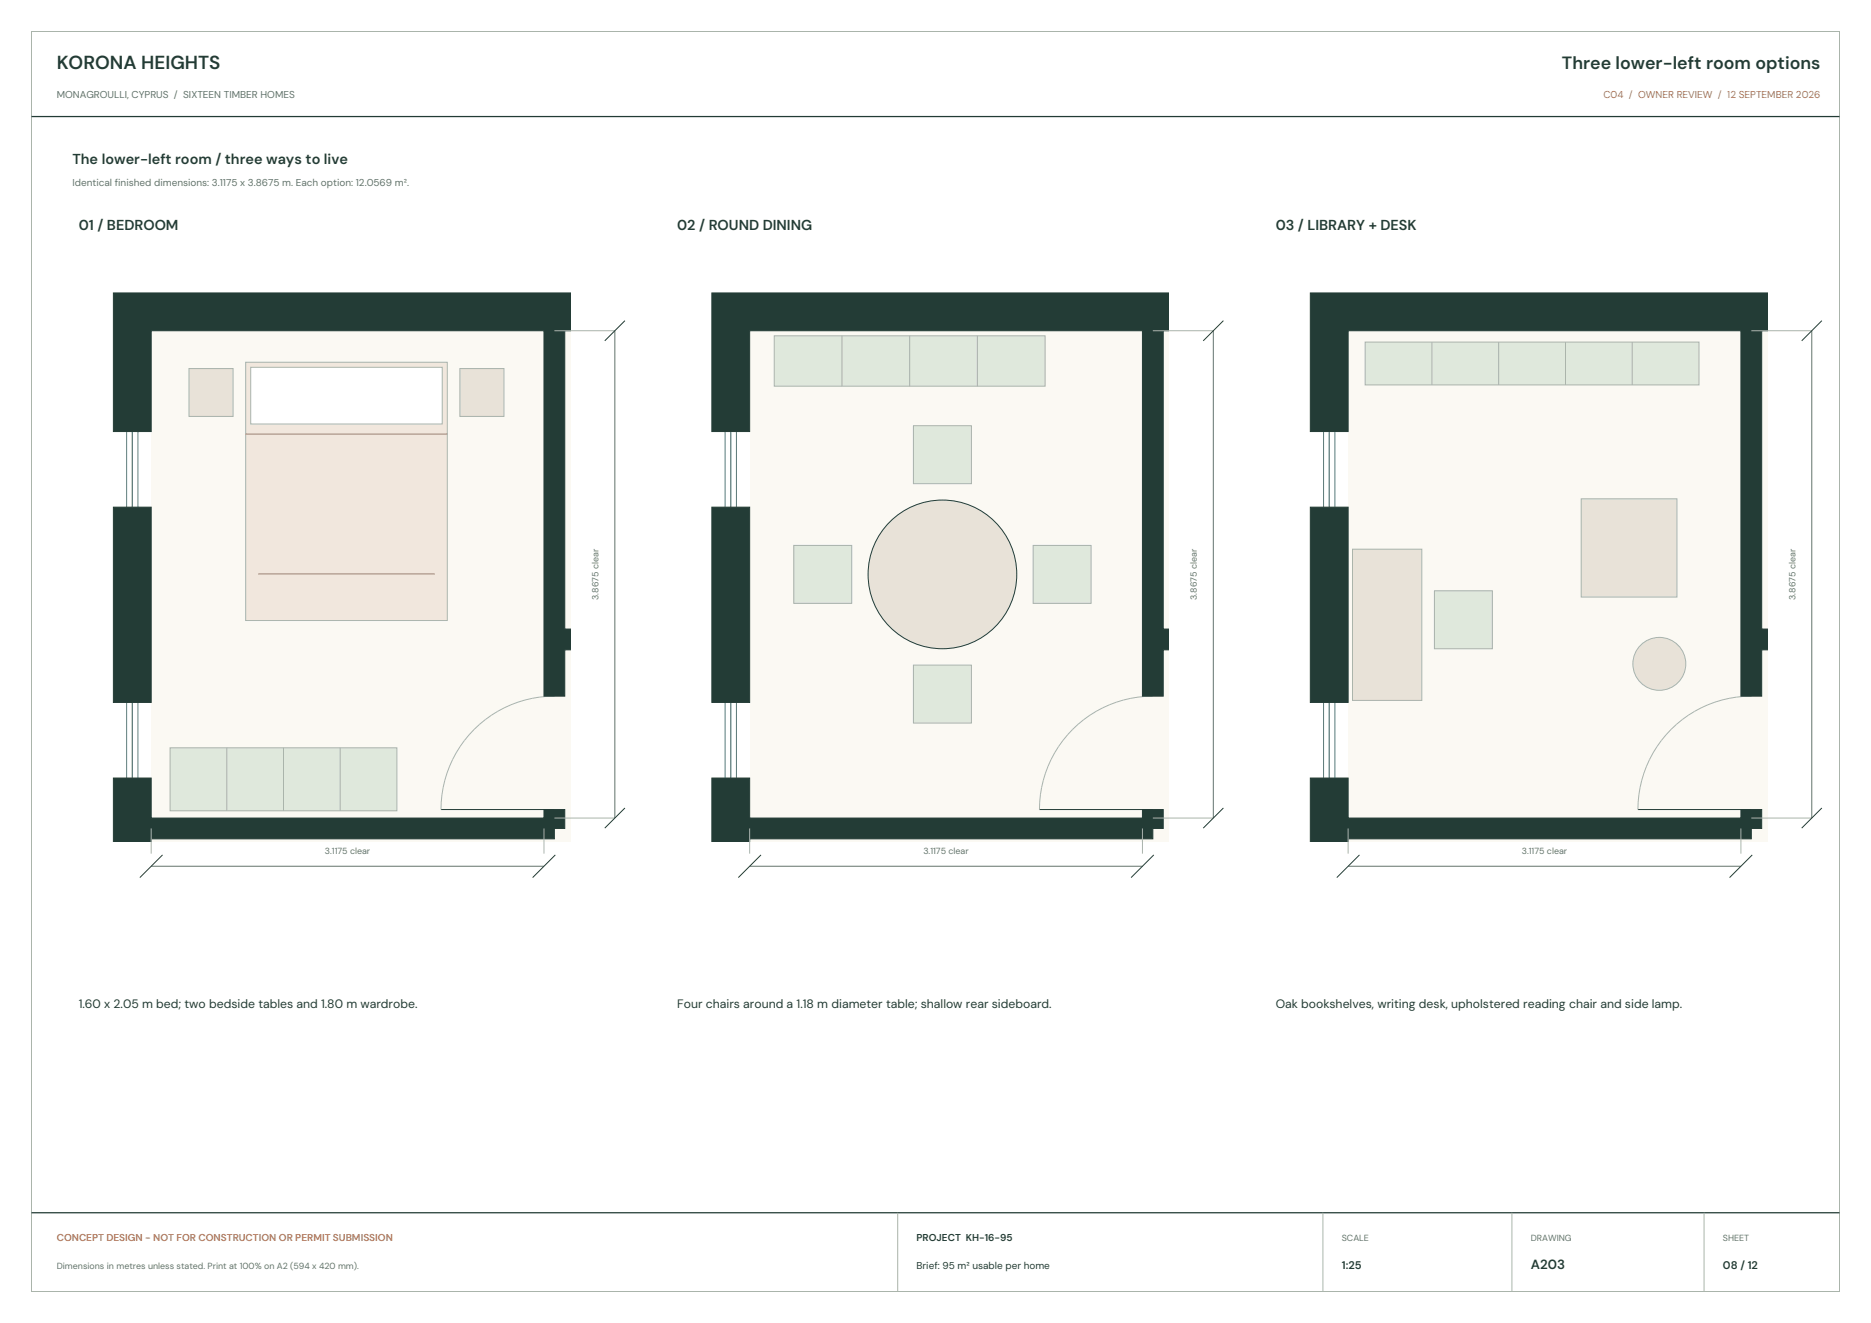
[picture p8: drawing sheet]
<svg xmlns="http://www.w3.org/2000/svg" width="594mm" height="420mm" viewBox="0 0 594 420" stroke-linecap="round" stroke-linejoin="round" font-family="sans-serif">
<path d="M10 10h574v400h-574zM285 385v25M420 385v25M480 385v25M541 385v25" fill="none" stroke="#aab4ab" stroke-width=".32"/>
<path d="M10 37h574M10 385h574" fill="none" stroke="#233c36" stroke-width=".4"/>
<path d="M48 105h133.1v162h-133.1z" fill-rule="evenodd" fill="#fbf9f3"/>
<path d="M78 115h64v82h-64z" fill-rule="evenodd" fill="#f1e7dd" stroke="#aab4ab" stroke-width=".32"/>
<path d="M79.6 116.6h60.8v18h-60.8z" fill-rule="evenodd" fill="#fff" stroke="#aab4ab" stroke-width=".32"/>
<path d="M78 137.8h64M82 182.2h56" fill="none" stroke="#b27457" stroke-width=".32"/>
<g fill="#e8e2d8" stroke="#aab4ab" stroke-width=".32">
<path d="M60 117h14v15.2h-14z" fill-rule="evenodd"/>
<path d="M146 117h14v15.2h-14z" fill-rule="evenodd"/>
</g>
<path d="M54 237.4h72v20h-72z" fill-rule="evenodd" fill="#dfe8dc" stroke="#aab4ab" stroke-width=".32"/>
<path d="M176 105h19.2M72 237.4v20M90 237.4v20M108 237.4v20M176 221a36 36 0 0 0-36 36M176 259.7h19.2M48 263v8M172.7 263v8" fill="none" stroke="#aab4ab" stroke-width=".32"/>
<path d="M198.4 101.8l-6.4 6.4M140 257h36M198.4 256.5l-6.4 6.4M51.6 271.4l-7.2 7.2M176.3 271.4l-7.2 7.2" fill="none" stroke="#233c36" stroke-width=".32"/>
<path d="M42 137v24M42 223v24" fill="none" stroke="#507f85" stroke-width=".4"/>
<path d="M40.2 137v24M43.8 137v24M40.2 223v24M43.8 223v24" fill="none" stroke="#507f85" stroke-width=".32"/>
<g fill="#233c36" stroke="#233c36" stroke-width=".32">
<path d="M36 247h12v12.7h124.7v-2.7h6.6v6h-3.3v3.3h-128v.7h7h-19z" fill-rule="evenodd"/>
<path d="M36 93h145.1v12h-1.8v94.7h1.8v6.6h-1.8v14.7h-6.6v-116h-124.7v32h-12z" fill-rule="evenodd"/>
<path d="M36 161h12v62h-12z" fill-rule="evenodd"/>
</g>
<path d="M195.2 105v154.7M48 275h124.7" fill="none" stroke="#62736b" stroke-width=".32"/>
<path d="M238 105h133.1v162h-133.1z" fill-rule="evenodd" fill="#fbf9f3"/>
<circle cx="299.2" cy="182.3" r="23.6" fill="#e8e2d8" stroke="#233c36" stroke-width=".32"/>
<g fill="#dfe8dc" stroke="#aab4ab" stroke-width=".32">
<path d="M290 211.1h18.4v18.4h-18.4z" fill-rule="evenodd"/>
<path d="M328 173.1h18.4v18.4h-18.4z" fill-rule="evenodd"/>
<path d="M290 135.1h18.4v18.4h-18.4z" fill-rule="evenodd"/>
<path d="M252 173.1h18.4v18.4h-18.4z" fill-rule="evenodd"/>
<path d="M245.8 106.6h86v16h-86z" fill-rule="evenodd"/>
</g>
<path d="M267.3 106.6v16M288.8 106.6v16M310.3 106.6v16M366 105h19.2M366 221a36 36 0 0 0-36 36M366 259.7h19.2M238 263v8M362.7 263v8" fill="none" stroke="#aab4ab" stroke-width=".32"/>
<path d="M388.4 101.8l-6.4 6.4M330 257h36M388.4 256.5l-6.4 6.4M241.6 271.4l-7.2 7.2M366.3 271.4l-7.2 7.2" fill="none" stroke="#233c36" stroke-width=".32"/>
<path d="M232 137v24M232 223v24" fill="none" stroke="#507f85" stroke-width=".4"/>
<path d="M230.2 137v24M233.8 137v24M230.2 223v24M233.8 223v24" fill="none" stroke="#507f85" stroke-width=".32"/>
<g fill="#233c36" stroke="#233c36" stroke-width=".32">
<path d="M226 247h12v12.7h124.7v-2.7h6.6v6h-3.3v3.3h-128v.7h7h-19z" fill-rule="evenodd"/>
<path d="M226 93h145.1v12h-1.8v94.7h1.8v6.6h-1.8v14.7h-6.6v-116h-124.7v32h-12z" fill-rule="evenodd"/>
<path d="M226 161h12v62h-12z" fill-rule="evenodd"/>
</g>
<path d="M385.2 105v154.7M238 275h124.7" fill="none" stroke="#62736b" stroke-width=".32"/>
<path d="M428 105h133.1v162h-133.1z" fill-rule="evenodd" fill="#fbf9f3"/>
<path d="M433.4 108.6h106v13.6h-106z" fill-rule="evenodd" fill="#dfe8dc" stroke="#aab4ab" stroke-width=".32"/>
<path d="M454.6 108.6v13.6M475.8 108.6v13.6M497 108.6v13.6M518.2 108.6v13.6" fill="none" stroke="#aab4ab" stroke-width=".32"/>
<path d="M429.4 174.3h22v48h-22z" fill-rule="evenodd" fill="#e8e2d8" stroke="#aab4ab" stroke-width=".32"/>
<path d="M455.4 187.5h18.4v18.4h-18.4z" fill-rule="evenodd" fill="#dfe8dc" stroke="#aab4ab" stroke-width=".32"/>
<g fill="#e8e2d8" stroke="#aab4ab" stroke-width=".32">
<path d="M502 158.3h30.4v31.2h-30.4z" fill-rule="evenodd"/>
<circle cx="526.8" cy="210.7" r="8.4"/>
</g>
<path d="M578.4 101.8l-6.4 6.4M520 257h36M578.4 256.5l-6.4 6.4M431.6 271.4l-7.2 7.2M556.3 271.4l-7.2 7.2" fill="none" stroke="#233c36" stroke-width=".32"/>
<path d="M556 105h19.2M556 221a36 36 0 0 0-36 36M556 259.7h19.2M428 263v8M552.7 263v8" fill="none" stroke="#aab4ab" stroke-width=".32"/>
<path d="M422 137v24M422 223v24" fill="none" stroke="#507f85" stroke-width=".4"/>
<path d="M420.2 137v24M423.8 137v24M420.2 223v24M423.8 223v24" fill="none" stroke="#507f85" stroke-width=".32"/>
<g fill="#233c36" stroke="#233c36" stroke-width=".32">
<path d="M416 247h12v12.7h124.7v-2.7h6.6v6h-3.3v3.3h-128v.7h7h-19z" fill-rule="evenodd"/>
<path d="M416 93h145.1v12h-1.8v94.7h1.8v6.6h-1.8v14.7h-6.6v-116h-124.7v32h-12z" fill-rule="evenodd"/>
<path d="M416 161h12v62h-12z" fill-rule="evenodd"/>
</g>
<path d="M575.2 105v154.7M428 275h124.7" fill="none" stroke="#62736b" stroke-width=".32"/>
<text font-size="6" fill="#233c36" x="18" y="22">KORONA HEIGHTS</text>
<text font-size="5.6" fill="#233c36" x="495.9" y="22">Three lower-left room options</text>
<g font-size="4.6" fill="#233c36">
<text x="23" y="52">The lower-left room / three ways to live</text>
<text x="25" y="73">01 / BEDROOM</text>
<text x="215" y="73">02 / ROUND DINING</text>
<text x="405" y="73">03 / LIBRARY + DESK</text>
</g>
<text font-size="4.2" fill="#233c36" x="486" y="403">A203</text>
<g font-size="3.9" fill="#233c36">
<text x="25" y="320">1.60 x 2.05 m bed; two bedside tables and 1.80 m wardrobe.</text>
<text x="215" y="320">Four chairs around a 1.18 m diameter table; shallow rear sideboard.</text>
<text x="405" y="320">Oak bookshelves, writing desk, upholstered reading chair and side lamp.</text>
</g>
<g font-size="3.5" fill="#233c36">
<text x="426" y="403">1:25</text>
<text x="547" y="403">08 / 12</text>
</g>
<g font-size="3.2" fill="#62736b">
<text x="18" y="31">MONAGROULLI, CYPRUS / SIXTEEN TIMBER HOMES</text>
<text x="23" y="59">Identical finished dimensions: 3.1175 x 3.8675 m. Each option: 12.0569 m².</text>
</g>
<g font-size="3.2" fill="#b27457">
<text x="509.1" y="31">C04 / OWNER REVIEW / 12 SEPTEMBER 2026</text>
<text x="18" y="394">CONCEPT DESIGN - NOT FOR CONSTRUCTION OR PERMIT SUBMISSION</text>
</g>
<g font-size="3.2" fill="#233c36">
<text x="291" y="394">PROJECT KH-16-95</text>
<text x="291" y="403">Brief: 95 m² usable per home</text>
</g>
<g font-size="2.8" fill="#62736b">
<text x="190" y="190.4" transform="rotate(-90 190 190.4)">3.8675 clear</text>
<text x="380" y="190.4" transform="rotate(-90 380 190.4)">3.8675 clear</text>
<text x="570" y="190.4" transform="rotate(-90 570 190.4)">3.8675 clear</text>
<text x="103.2" y="271">3.1175 clear</text>
<text x="293.2" y="271">3.1175 clear</text>
<text x="483.2" y="271">3.1175 clear</text>
<text x="426" y="394">SCALE</text>
<text x="486" y="394">DRAWING</text>
<text x="547" y="394">SHEET</text>
<text x="18" y="403">Dimensions in metres unless stated. Print at 100% on A2 (594 x 420 mm).</text>
</g>
</svg>
